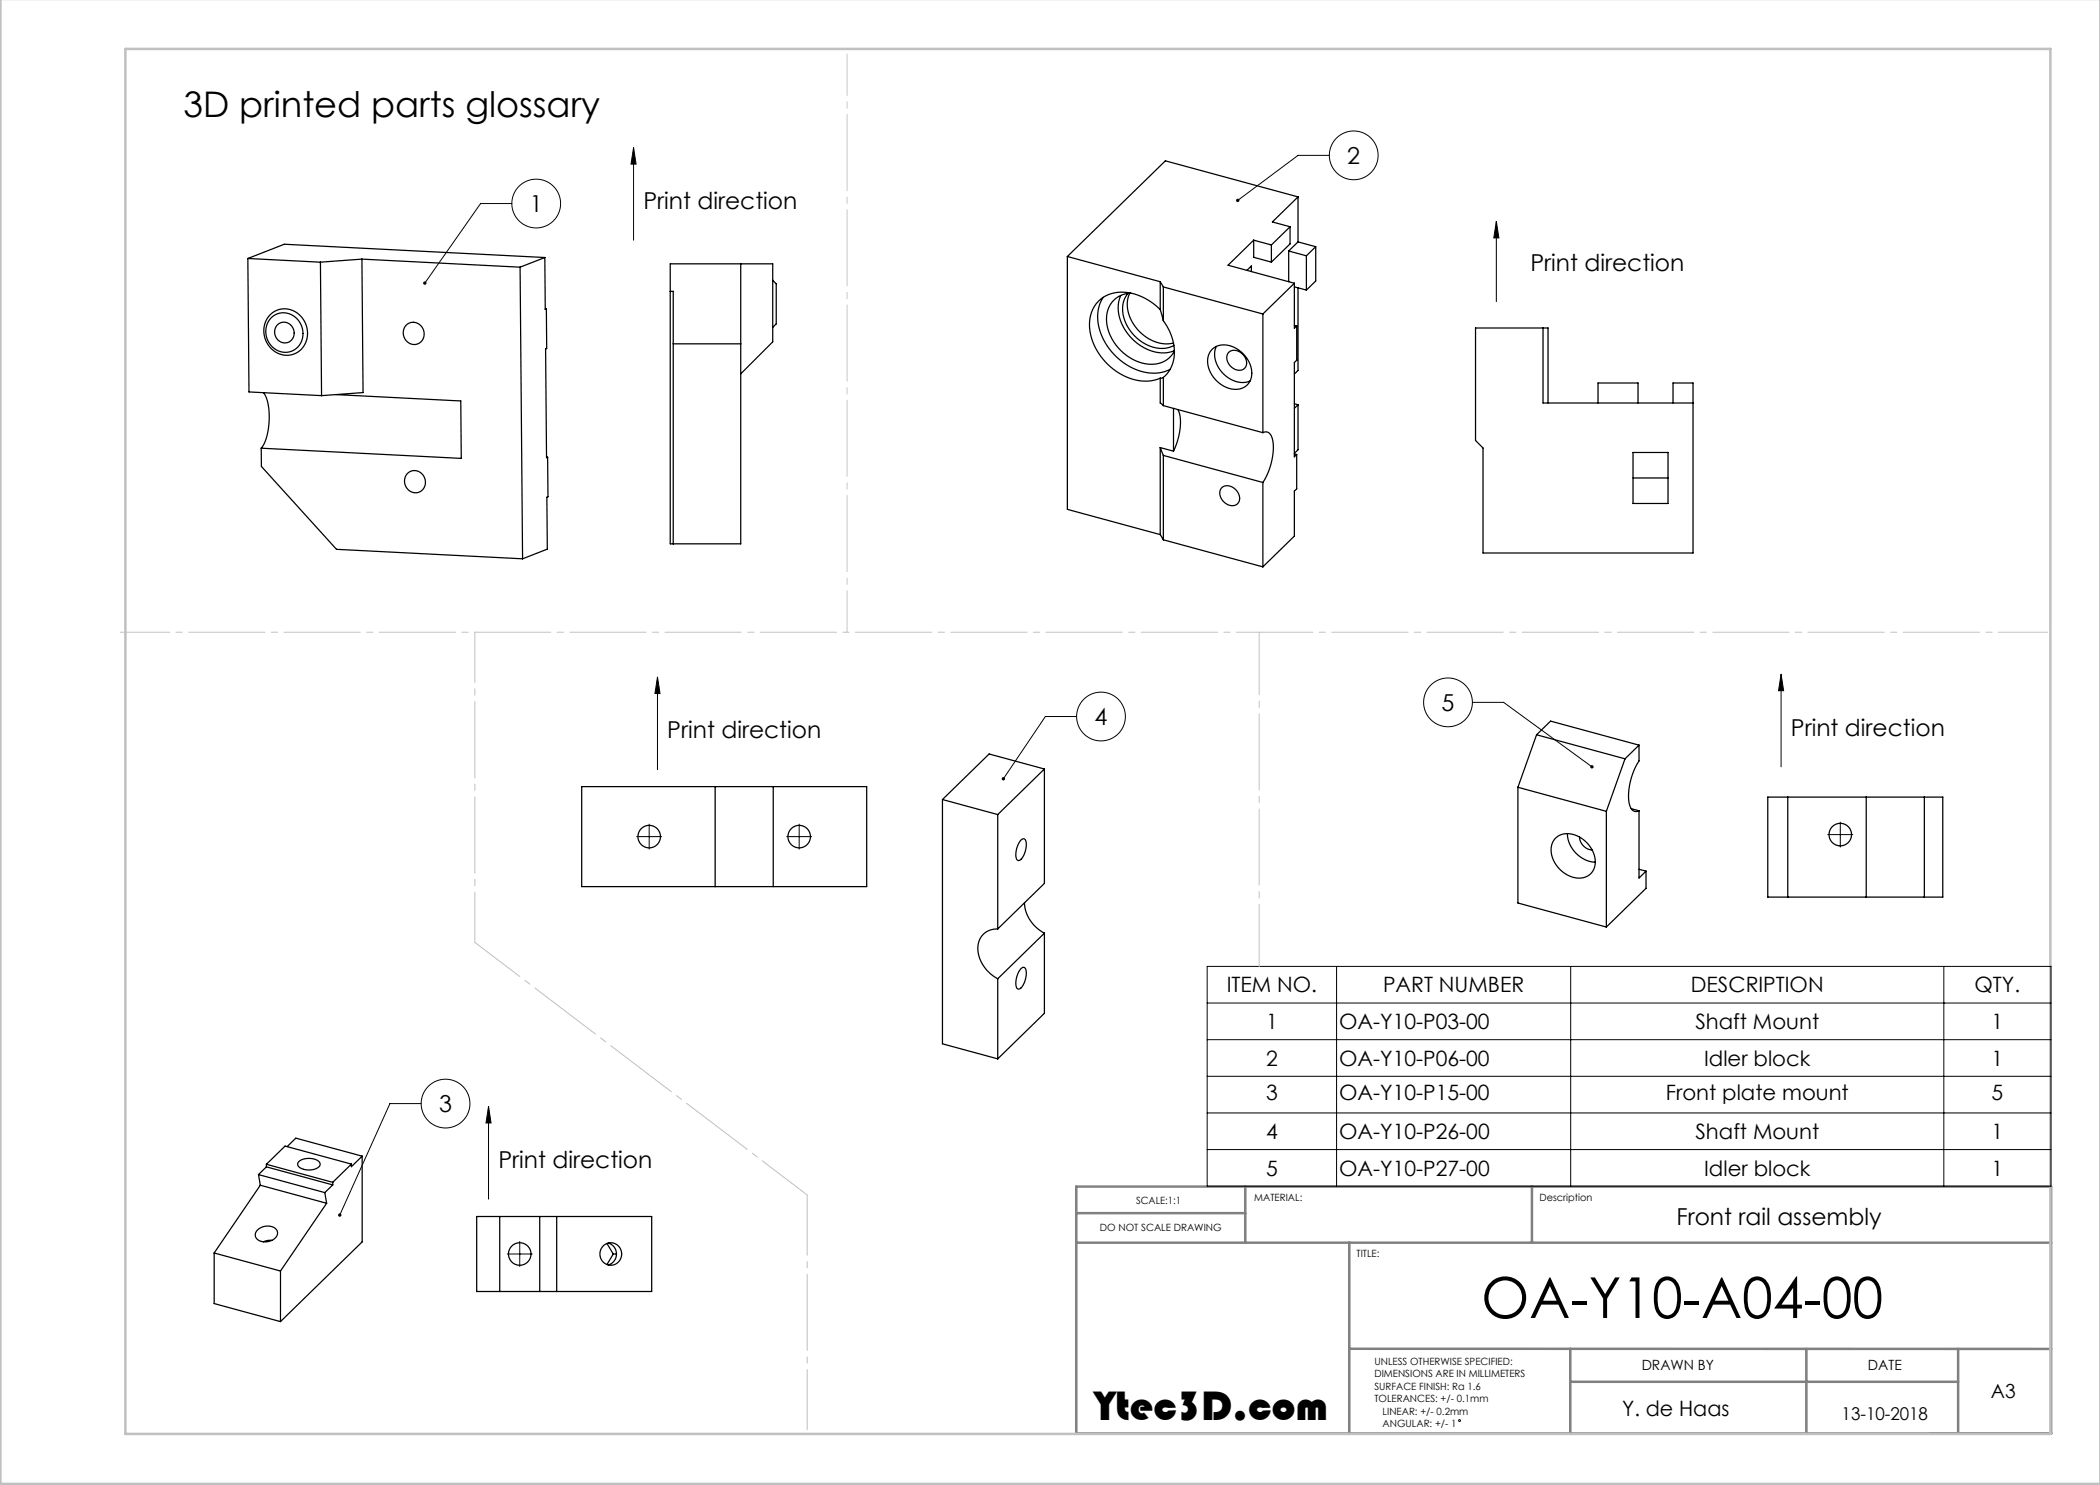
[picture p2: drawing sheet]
<svg xmlns="http://www.w3.org/2000/svg" width="420mm" height="297mm" viewBox="0 0 420 297" stroke-linecap="round" stroke-linejoin="round" font-family="sans-serif">
<g fill="none" stroke="#000" stroke-width=".2">
<path d="M126.7 29.5l.5 3.3h-1zM126.7 29.5v18.6M265.9 31.1h-6.3l-12.1 9M102.4 40.7h-6.3l-11.1 15.9M299.3 44.3l.5 3.3h-1zM299.3 44.3v16M131.5 135.4l.5 3.3h-1zM131.5 135.4v18.5M356.2 134.8l.5 3.3h-1zM356.2 134.8v18.6M215.3 143.3h-6.2l-8.4 12.5M294.5 140.5h6.2l17.7 12.9"/>
<path d="M127.3 167.3h5M129.8 164.8v5M157.3 167.3h5M159.8 164.8v5M365.6 166.9h5M368.1 164.4v5M241.4 193.3h168.8v43.9h-168.8zM267.3 193.3v43.9M314.1 193.3v43.9M388.8 193.3v43.9M241.4 207.9h168.8M241.4 215.3h168.8"/>
<path d="M241.4 200.6h168.8M84.2 220.7h-6.2l-10 22.3M97.7 221.3l.5 3.3h-1zM97.7 221.3v18.5M241.4 222.6h168.8M241.4 229.9h168.8M101.4 250.8h5M103.9 248.3v5"/>
<circle cx="270.7" cy="31.1" r="4.9"/>
<circle cx="107.2" cy="40.7" r="4.9"/>
<circle cx="220.2" cy="143.3" r="4.9"/>
<circle cx="289.6" cy="140.5" r="4.9"/>
<circle cx="89.1" cy="220.7" r="4.9"/>
<circle cx="291.9" cy="284.1" r=".19"/>
</g>
<path d="M249.1 237.3v11.2M306.4 237.3v11.2M215.2 242.6h33.9M215.3 248.5h194.9M269.9 248.5v38.3M269.9 269.8h140.3M314.1 276.4h77.5M314.1 269.8v17M361.3 269.8v16.9M391.6 269.8v16.9M215.2 286.7h195v-49.4h-194.9v49.5" fill="none" stroke="#808080" stroke-width=".5"/>
<path d="M.1 -.1v296.9h419.9M25.1 9.8h385v277h-385z" fill="none" stroke="#c0c0c0" stroke-width=".5"/>
<path d="M24.1 126.4h385.5" fill="none" stroke="#c0c0c0" stroke-width=".2" stroke-dasharray="15.2 1.3 1.3 1.3" stroke-dashoffset="5.4"/>
<path d="M169.4 126.4v-115.6" fill="none" stroke="#c0c0c0" stroke-width=".2" stroke-dasharray="15.2 1.3 1.3 1.3" stroke-dashoffset="6.9"/>
<path d="M95 126.4v62.1" fill="none" stroke="#c0c0c0" stroke-width=".2" stroke-dasharray="15.2 1.3 1.3 1.3" stroke-dashoffset="5.2"/>
<path d="M95 188.5l66.4 50.5" fill="none" stroke="#c0c0c0" stroke-width=".2" stroke-dasharray="15.2 1.3 1.3 1.3" stroke-dashoffset="4"/>
<path d="M161.4 239v47" fill="none" stroke="#c0c0c0" stroke-width=".2" stroke-dasharray="15.2 1.3 1.3 1.3" stroke-dashoffset="3.2"/>
<path d="M251.8 126.4v67" fill="none" stroke="#c0c0c0" stroke-width=".2" stroke-dasharray="15.2 1.3 1.3 1.3" stroke-dashoffset="2.7"/>
<g fill="#000">
<path d="M84.7 56.4l-.1 .2 .2 .3 .2-.3-.2 .3a.34 .34 0 0 0 .4-.1 .34 .34 0 0 0 0-.4 .34 .34 0 0 0-.5 0zM247.3 39.8v.5l.2-.2-.2 .2a.34 .34 0 0 0 .5 0 .34 .34 0 0 0 0-.4 .34 .34 0 0 0-.5-.1zM67.7 242.8a.34 .34 0 0 0 .1 .5l.2-.3-.2 .3a.34 .34 0 0 0 .5-.3 .34 .34 0 0 0-.6-.2zM200.4 155.5l-.1 .3 .2 .2 .2-.2-.2 .2a.34 .34 0 0 0 .4 0 .34 .34 0 0 0 0-.5 .34 .34 0 0 0-.5 0zM318.1 153.1a.34 .34 0 0 0 .1 .5 .34 .34 0 0 0 .5 0l-.3-.2 .3 .2a.34 .34 0 0 0-.1-.5 .34 .34 0 0 0-.5 0z"/>
<path d="M131.5 135.4l.5 3.3h-1zM97.7 221.3l.5 3.3h-1zM126.7 29.5l.5 3.3h-1zM299.3 44.3l.5 3.3h-1zM356.2 134.8l.5 3.3h-1z"/>
</g>
<g fill="none" stroke="#000" stroke-width=".25">
<path d="M259.6 39.4l-26.5-7.2-19.6 19.1M259.6 39.4l-5.1 5 3.5 1M259.6 39.4v9M49.6 51.7l14.5 .7M49.6 51.7l.2 26.7 14.5 .7M64.1 52.4l.2 26.7M72.4 51.8l31.6 1.6M72.4 51.8l-8.3 .6M72.4 51.8l.2 26.7-8.3 .6M104 53.4l.5 58.4M109 51.5l-5 1.9M109 51.5l-52.1-2.7-7.3 2.9"/>
<path d="M109 51.5l.1 10.4 .2-.1M134 58.3h.6v50.5M148.1 52.8v56h-14.1v-56h20.5v15.6l-6.4 6.4M154.5 56.1l.7 .7v8l-.7 .7M213.5 51.3l18.5 5M213.5 51.3v50.6l18.5 5M220.7 59.5a8.9 8.9 0 0 0 .9 9.9 11.1 11.1 0 0 0 10.8 5.1l1.6-.6M224.2 59.1a8.1 8.1 0 0 0 2.4 8.9 7.9 7.9 0 0 0 8.3 2.1M225.6 58.7a5.9 5.9 0 0 0 .2 7.1 7.7 7.7 0 0 0 8.1 3.7l.9-.4M226 58.6a7.1 7.1 0 0 0 2.4 8.2 7.1 7.1 0 0 0 6.3 1.8M226.2 58.6a5.1 5.1 0 0 0-4.8 6.7 9.7 9.7 0 0 0 9.3 7.5 4.9 4.9 0 0 0 4.2-2.6M232 56.3l.7 1.1"/>
<path d="M232 56.3v5.6M232.7 57.4l19.9 5.4M232.7 57.4v6.8M249.4 54.1l.9-.9v1.1M250.7 48l-5.1 5 13.3 3.6M250.7 48l3.6 1M250.7 48v3.5l3.6 .9M254.3 49v3.4M257.7 50.2v6.1M257.7 50.2l3.6 1M258 45.4l-3.7 3.6M258 45.4v3.4l-3.7 3.6"/>
<path d="M258.9 56.6l-6.3 6.2M258.9 56.6v9l.4-.4M258.9 57.4l2.4 .6M259.6 57.6v16.5l-.7 .7M259.6 48.4l-1.9 1.8M259.6 48.4l3.5 .9M261.3 51.2v6.8M263.1 49.3l-1.8 1.9M263.1 49.3v6.9l-1.8 1.8M52.7 78.5a11 11 0 0 1 .9 7.9l-.6 2-.8 1.2M53.9 63.1a4.5 4.5 0 0 1 4.8-.9 4.5 4.5 0 0 1 2.8 4 4.3 4.3 0 0 1-3.1 4.7 4.3 4.3 0 0 1-5.1-2.5 4.8 4.8 0 0 1 .6-5.3zM54.2 63.6a3.9 3.9 0 0 1 4.4-.5 3.9 3.9 0 0 1 2 4 3.6 3.6 0 0 1-3.3 3.4 3.6 3.6 0 0 1-3.9-2.7 4 4 0 0 1 .8-4.2z"/>
<path d="M55.4 65a2.03 2.03 0 0 1 3.3 .8 2.03 2.03 0 0 1-1.9 2.8 2.18 2.18 0 0 1-1.4-3.6zM67.1 78.9l25.1 1.3 .1 11.5-40.1-2.1M81.3 65a2.18 2.18 0 0 1 3.4 1 2.18 2.18 0 0 1-2.1 2.9 2.33 2.33 0 0 1-1.3-3.9zM109.1 61.8h.2M109.3 61.8v7.9l-.2 .1 .2 21.7h.2M134.6 68.8h13.5M232 61.9l.7 2.3M232 61.9a10.1 10.1 0 0 0-10.2-3 6.6 6.6 0 0 0-3.6 8.2 12.2 12.2 0 0 0 10.9 9.1l1.6-.1 1.3-.5M232 75.6v5l.7 .5M232.7 64.2a9.2 9.2 0 0 1 1.2 9.9l-1.2 1.4M232.7 75.5l-.7 .1M232.7 75.5v5.6"/>
<path d="M242.4 69.9a4.4 4.4 0 0 1 6.1 .7 4.7 4.7 0 0 1 1.1 6.2 4.1 4.1 0 0 1-5.4 .1 5.3 5.3 0 0 1-2.4-6.2zM243.3 69.3a5.4 5.4 0 0 0 3 6.6 4.3 4.3 0 0 0 3.7 .3M245.8 70.4a2.43 2.43 0 0 1 3.5 2.2 1.57 1.57 0 0 1-1 1.4 1.57 1.57 0 0 1-1.6-.3 2.21 2.21 0 0 1-.9-3.3zM252.6 62.8v23.7M258.9 65.1l.4 .1M259.3 65.2v6.9l-.4 .4v18.9l.4-.5M308.6 65.6v15h30M52.2 89.6l.1 3.7 15 16.6 37.2 1.9M81.5 94.7a2.18 2.18 0 0 1 3.4 1 2.18 2.18 0 0 1-2 2.8 2.33 2.33 0 0 1-1.4-3.8zM109.3 91.4l.2 .1M109.5 91.5l.1 7.9h-.2l.1 10.4-5 2M232 89.5l.7 1.6"/>
<path d="M232 89.5v17.4M232 89.5l2.7 .7M232.7 91.1v16.9M232.7 81.1l19.9 5.4M232.7 91.1l19.9 5.4M234.7 81.7v8.5M235.6 81.9a9.5 9.5 0 0 1-.4 7.1l-.5 1.2M244.4 97.5a2.43 2.43 0 0 1 3.5 2.2 1.57 1.57 0 0 1-1 1.4 1.57 1.57 0 0 1-1.6-.3 2.21 2.21 0 0 1-.9-3.3zM252.6 86.5a1.35 1.35 0 0 1 1.9 1.3 12.6 12.6 0 0 1-1.9 8.7M252.6 96.5v16.9M258.9 90.8l.4 .1M258.9 80.8l.7 .2"/>
<path d="M259.3 90.9v6.9l-.4 .4v9l-6.3 6.2M259.6 81v9l-.7 .7M259.6 81l-.7 .7M309.6 80.6v-15h-14.5v22.5l1.5 1.5v21h42v-34h-4v4M319.6 80.6v-4h8v4M326.6 90.5h7v10.2h-7zM326.6 95.6h7M232 106.9l.7 1.1M232.7 108l19.9 5.4M143 157.3h11.6M143 157.3v20M143 157.3h-26.7v20h26.7"/>
<path d="M154.6 157.3h18.7v20h-18.7M154.6 157.3v20M188.5 159.9l11 3M188.5 159.9v48.9l11 3M208.9 153.8v22.9l-9.4 9.1M208.9 153.8l-9.4 9.1M208.9 153.8l-11.1-3-9.3 9.1M303.6 157.5l17.7 4.8M303.6 157.5v23.1l17.7 4.8M307.3 147l17.7 4.8M307.3 147l-3.7 10.5M307.3 147l2.8-2.8 17.7 4.8"/>
<path d="M325 151.8l-3.7 10.5M327.8 149v3.2a12.1 12.1 0 0 0-1.8 9.1l.5 .7a1.08 1.08 0 0 0 1.3 .2M327.8 149l-2.8 2.8M357.6 159.4v20M373.2 159.4h11.7M373.2 159.4h-19.6v20h19.6M373.2 159.4v20M384.9 159.4h3.7v20h-3.7M384.9 159.4v20M143 177.3h11.6M199.5 162.9v22.9M204.2 168.1a.6 .6 0 0 1 .7-.3 .6 .6 0 0 1 .3 .8 3.8 3.8 0 0 1-1.4 3.5 1.14 1.14 0 0 1-.6-1.5l.3-1.5z"/>
<path d="M311.2 167.6a4.4 4.4 0 0 1 5.9 .7 4.8 4.8 0 0 1 1.3 6.2 4.1 4.1 0 0 1-5.7 0 5.1 5.1 0 0 1-2-6.4zM313.5 166.7a6 6 0 0 0 5.6 5.7M315.9 167.4a2.72 2.72 0 0 0 2.5 2.6M321.3 162.3v23.1M326.2 161.7l1.6 .5M327.8 162.2v13.4l1.4-1.4M327.8 173.9l1.4 .3M329.2 174.2v3.5l-7.9 7.7M373.2 179.4h11.7M199.5 185.8a3.9 3.9 0 0 0-3.7 5.5 7.6 7.6 0 0 0 3.7 4.4M199.5 195.7v16.1M204.2 193.8a.6 .6 0 0 1 .7-.3 .6 .6 0 0 1 .3 .8 3.8 3.8 0 0 1-1.4 3.5 1.14 1.14 0 0 1-.6-1.5l.3-1.4z"/>
<path d="M204.9 180.6a7.3 7.3 0 0 0 4 6M208.9 186.6v16.1l-9.4 9.1M208.9 186.6l-9.4 9.1M51.7 234.9l13.3 3.6M51.7 234.9l.4 2.1M52.1 237l13.2 3.7M52.1 237l-9.3 13.6M53.3 233.4l13.2 3.6M53.3 233.4l-1.6 1.5M53.3 232.9l13.2 3.6M53.3 232.9v.5M57.4 229.3l1.8-1.7 13.2 3.6"/>
<path d="M59.8 232.3a3.3 3.3 0 0 1 4.2 .3 1.28 1.28 0 0 1-1.5 1.3 2.6 2.6 0 0 1-3-1zM65 238.5l.3 2.2M66.5 237l-1.5 1.5M66.5 236.5v.5M70.3 232.8l-3.8 3.7M70.3 232.8l-13.3-3.6-3.7 3.7M72.4 231.2l-2.1 2.1v-.5M72.4 231.2v17.2l-16.3 15.9M42.8 250.6l13.3 3.6M42.8 250.6v10.1l13.3 3.6M51.5 246a2.66 2.66 0 0 1 3.9 .1 1.86 1.86 0 0 1-2 2.2 1.82 1.82 0 0 1-2.3-1.4zM54.4 248.1h-.9l-.8 .3"/>
<path d="M56.1 254.2v10.1M65.3 240.7l-9.2 13.5M95.3 243.3h35v15h-35zM99.9 243.3v15M107.9 243.3v15M111.3 243.3v15M121.4 248.7l1.3 2.1M121.6 248.6l.7 .3 .6 .6 .3 .7 .1 .6M122.7 250.8l-1.3 2.1M122.7 250.8h.6M123.3 250.8l-.1 .6-.3 .7-.6 .6-.7 .3"/>
<circle cx="129.8" cy="167.3" r="2.25"/>
<circle cx="159.8" cy="167.3" r="2.25"/>
<circle cx="368.1" cy="166.9" r="2.25"/>
<circle cx="103.9" cy="250.8" r="2.25"/>
<circle cx="122.1" cy="250.8" r="2.21"/>
</g>
<text font-size="11.3" x="296.2" y="263.6">OA-Y10-A04-00</text>
<text font-size="8.5" x="218.9" y="284">Ytec3D.com</text>
<text font-size="7.1" x="36.7" y="23.4">3D printed parts glossary</text>
<g font-size="4.7">
<text x="269.5" y="32.7">2</text>
<text x="128.7" y="41.8">Print direction</text>
<text x="106" y="42.4">1</text>
<text x="306.1" y="54.2">Print direction</text>
<text x="288.3" y="142.1">5</text>
<text x="133.5" y="147.7">Print direction</text>
<text x="218.9" y="145">4</text>
<text x="358.2" y="147.1">Print direction</text>
<text x="87.8" y="222.4">3</text>
<text x="99.7" y="233.6">Print direction</text>
<text x="335.3" y="245">Front rail assembly</text>
</g>
<g font-size="4.2">
<text x="245.3" y="198.5">ITEM NO.</text>
<text x="276.6" y="198.5">PART NUMBER</text>
<text x="338.2" y="198.5">DESCRIPTION</text>
<text x="394.9" y="198.5">QTY.</text>
<text x="253.2" y="205.8">1</text>
<text x="267.8" y="205.8">OA-Y10-P03-00</text>
<text x="339.1" y="205.8">Shaft Mount</text>
<text x="398.3" y="205.8">1</text>
<text x="253.2" y="213.1">2</text>
<text x="267.8" y="213.1">OA-Y10-P06-00</text>
<text x="340.8" y="213.1">Idler block</text>
<text x="398.3" y="213.1">1</text>
<text x="253.2" y="220.1">3</text>
<text x="267.8" y="220.1">OA-Y10-P15-00</text>
<text x="333.2" y="220.1">Front plate mount</text>
<text x="398.3" y="220.1">5</text>
<text x="253.2" y="227.8">4</text>
<text x="267.8" y="227.8">OA-Y10-P26-00</text>
<text x="339.1" y="227.8">Shaft Mount</text>
<text x="398.3" y="227.8">1</text>
<text x="253.2" y="235.1">5</text>
<text x="267.8" y="235.1">OA-Y10-P27-00</text>
<text x="340.8" y="235.1">Idler block</text>
<text x="398.3" y="235.1">1</text>
<text x="324.4" y="283.1">Y. de Haas</text>
</g>
<text font-size="3.9" x="398.2" y="279.5">A3</text>
<text font-size="3.5" x="368.3" y="284">13-10-2018</text>
<g font-size="2.8">
<text x="328.3" y="273.9">DRAWN BY</text>
<text x="373.6" y="273.9">DATE</text>
</g>
<g font-size="2">
<text x="227.2" y="240.7">SCALE:1:1</text>
<text x="250.8" y="240.2">MATERIAL:</text>
<text x="307.9" y="240.2">Description</text>
<text x="220" y="246.3">DO NOT SCALE DRAWING</text>
<text x="271.3" y="251.5">TITLE:</text>
<text x="274.9" y="272.9">UNLESS OTHERWISE SPECIFIED:</text>
<text x="274.9" y="275.4">DIMENSIONS ARE IN MILLIMETERS</text>
<text x="274.9" y="277.9">SURFACE FINISH: Ra 1.6</text>
<text x="274.9" y="280.4">TOLERANCES: +/- 0.1mm</text>
<text x="276.5" y="285.4">ANGULAR: +/- 1</text>
<text x="276.5" y="282.9">LINEAR: +/- 0.2mm</text>
</g>
</svg>
